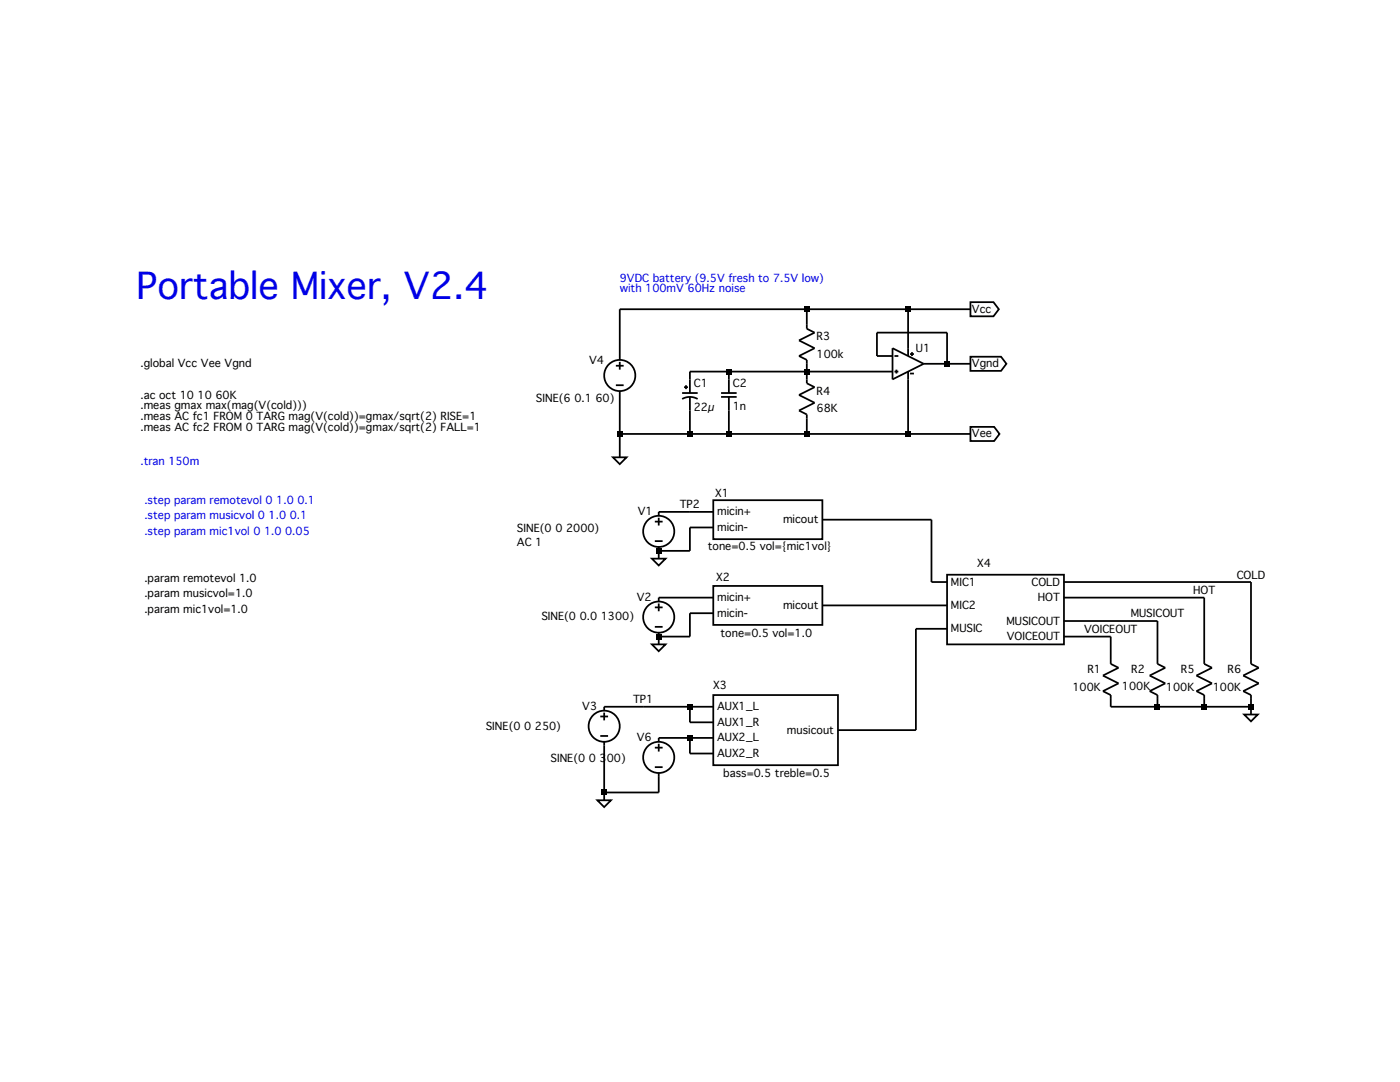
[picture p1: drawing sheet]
<svg xmlns="http://www.w3.org/2000/svg" width="279mm" height="216mm" viewBox="0 0 279 216" stroke-linecap="round" stroke-linejoin="round" font-family="sans-serif">
<g fill="none" stroke="#000" stroke-width=".35">
<path d="M122.9 73h1.6M122.9 76.9h1.6M123.7 72.2v1.6M123.7 78v13.3M136.1 78.4h3.1M136.1 79.6l.8-.3 .8-.1 .8 .1 .7 .3M136.5 77.3h.8M136.9 76.9v.7M137.7 79.2v7.4M143.9 78.4h3.1M143.9 79.2h3.1M145.5 74.1v4.3"/>
<path d="M145.5 79.2v7.4M161 61.7v3.9l1.6 .8-3.1 1.5 3.1 1.6-3.1 1.5 1.5 .8v4.7l1.6 .8-3.1 1.5 3.1 1.6-3.1 1.5 1.5 .8v3.9M178.1 69.5l6.2 3.1-6.2 3.1zM178.1 71h-3.1v-4.6h14v6.2M178.1 74.1h-40.4v4.3M178.5 71h.8M178.5 74.1h.8M178.9 73.8v.7M181.2 61.7v9.3M181.2 74.1v12.5M181.6 70.6h.8M181.6 74.5h.8"/>
<path d="M182 70.3v.7M184.3 72.6h9.4M193.7 71.2h6.1l1 1.4-1 1.4h-6.1zM193.7 60.3h4.6l1 1.4-1 1.4h-4.6zM193.7 61.7h-70v10.1M122.3 91.3h2.7l-1.3 1.3zM123.7 86.6h70M142.3 99.8h21.8v7.8h-21.8zM193.7 85.2h4.7l1.1 1.4-1.1 1.4h-4.7zM130.1 111.5h2.7l-1.3 1.3zM130.7 104.1h1.5M130.7 108h1.5"/>
<path d="M131.5 103.3v1.6M131.5 109.1v2.4M142.3 116.9h21.8v7.8h-21.8zM142.3 102.1h-10.8v.8M142.3 119.2h-10.8v.8M142.3 105.3h-4.6v4.6h-6.2M164.1 103.7h21.8v12.4h3.1M189 114.7h23.3v13.9h-23.3zM212.3 119.2h28v13.3l1.6 .7-3.1 1.6 3.1 1.6-3.1 1.5 1.5 .8v2.3M212.3 116.1h37.4v16.4l1.5 .7-3.1 1.6 3.1 1.6-3.1 1.5 1.6 .8v3.9M130.1 128.6h2.7l-1.3 1.3zM130.7 121.2h1.5"/>
<path d="M130.7 125.1h1.5M131.5 120.4v1.6M131.5 126.2v2.4M142.3 138.7h24.9v14h-24.9zM142.3 122.4h-4.6v4.6h-6.2M164.1 120.8h24.9M189 125.5h-6.2v20.2h-15.6M212.3 127h9.4v5.5l1.5 .7-3.1 1.6 3.1 1.6-3.1 1.5 1.6 .8v2.3h28M212.3 123.9h18.7v8.6l1.6 .7-3.2 1.6 3.2 1.6-3.2 1.5 1.6 .8v2.3M119.2 159.7h2.7l-1.3 1.3zM119.8 143h1.6M119.8 146.9h1.6"/>
<path d="M120.6 142.2v1.5M120.6 148v11.7M130.7 149.2h1.5M130.7 153.1h1.5M131.5 148.4v1.6M131.5 154.2v3.9h-10.9M137.7 141v3.1h4.6M137.7 147.2v3.2h4.6M142.3 147.2h-10.8v.8M142.3 141h-21.7v.8M248.3 142.6h2.7l-1.3 1.3z"/>
<circle cx="123.7" cy="74.9" r="3.1"/>
<circle cx="131.5" cy="106" r="3.1"/>
<circle cx="131.5" cy="123.1" r="3.1"/>
<circle cx="120.6" cy="144.9" r="3.1"/>
<circle cx="131.5" cy="151.1" r="3.1"/>
</g>
<g fill="#000">
<path d="M144.9 73.6h1.1v1.1h-1.1zM160.5 61.2h1v1h-1zM160.5 73.6h1v1.1h-1zM180.7 61.2h1.1v1h-1.1zM188.5 72.1h1v1h-1zM123.2 86.1h1v1h-1zM137.2 86.1h1v1h-1zM144.9 86.1h1.1v1h-1.1zM160.5 86.1h1v1h-1zM180.7 86.1h1.1v1h-1.1zM130.9 109.4h1.1v1h-1.1zM130.9 126.5h1.1v1.1h-1.1z"/>
<path d="M120 157.6h1.1v1.1h-1.1zM137.2 140.5h1v1.1h-1zM137.2 146.7h1v1.1h-1zM230.5 140.5h1v1.1h-1zM239.8 140.5h1.1v1.1h-1.1zM249.1 140.5h1.1v1.1h-1.1z"/>
</g>
<text font-size="7.1" fill="#0000e6" x="27.3" y="59.7">Portable Mixer, V2.4</text>
<g font-size="2.1" fill="#0000e6">
<text x="123.7" y="56.2">9VDC battery (9.5V fresh to 7.5V low)</text>
<text x="123.7" y="58.3">with 100mV 60Hz noise</text>
<text x="28" y="92.7">.tran 150m</text>
<text x="28.8" y="100.5">.step param remotevol 0 1.0 0.1</text>
<text x="28.8" y="103.6">.step param musicvol 0 1.0 0.1</text>
<text x="28.8" y="106.7">.step param mic1vol 0 1.0 0.05</text>
</g>
<g font-size="2.1">
<text x="194" y="62.4">Vcc</text>
<text x="163" y="67.9">R3</text>
<text x="163" y="71.4">100k</text>
<text x="182.8" y="70.2">U1</text>
<text x="28" y="73.3">.global Vcc Vee Vgnd</text>
<text x="117.6" y="72.6">V4</text>
<text x="138.5" y="77.2">C1</text>
<text x="146.2" y="77.2">C2</text>
<text x="194" y="73.3">Vgnd</text>
<text x="28" y="79.5">.ac oct 10 10 60K</text>
<text x="28" y="81.7">.meas gmax max(mag(V(cold)))</text>
<text x="28" y="83.8">.meas AC fc1 FROM 0 TARG mag(V(cold))=gmax/sqrt(2) RISE=1</text>
<text x="107" y="80.2">SINE(6 0.1 60)</text>
<text x="138.5" y="81.9">22µ</text>
<text x="146.2" y="81.9">1n</text>
<text x="163" y="78.7">R4</text>
<text x="163" y="82.2">68K</text>
<text x="28" y="85.9">.meas AC fc2 FROM 0 TARG mag(V(cold))=gmax/sqrt(2) FALL=1</text>
<text x="194" y="87.3">Vee</text>
<text x="135.7" y="101.4">TP2</text>
<text x="142.7" y="99.1">X1</text>
<text x="103.2" y="106.2">SINE(0 0 2000)</text>
<text x="127.3" y="102.7">V1</text>
<text x="143.1" y="102.8">micin+</text>
<text x="143.1" y="106">micin-</text>
<text x="156.3" y="104.4">micout</text>
<text x="103.2" y="109">AC 1</text>
<text x="141.3" y="109.8">tone=0.5 vol={mic1vol}</text>
<text x="195" y="113.1">X4</text>
<text x="28.8" y="119.2">.param musicvol=1.0</text>
<text x="28.8" y="116.1">.param remotevol 1.0</text>
<text x="127.1" y="119.9">V2</text>
<text x="142.9" y="116">X2</text>
<text x="143.1" y="120">micin+</text>
<text x="189.8" y="116.8">MIC1</text>
<text x="205.8" y="116.8">COLD</text>
<text x="207.1" y="120">HOT</text>
<text x="238.1" y="118.5">HOT</text>
<text x="246.8" y="115.4">COLD</text>
<text x="28.8" y="122.3">.param mic1vol=1.0</text>
<text x="108" y="123.7">SINE(0 0.0 1300)</text>
<text x="143.1" y="123.1">micin-</text>
<text x="156.3" y="121.5">micout</text>
<text x="189.8" y="121.5">MIC2</text>
<text x="200.9" y="124.6">MUSICOUT</text>
<text x="225.7" y="123.2">MUSICOUT</text>
<text x="143.8" y="127.2">tone=0.5 vol=1.0</text>
<text x="189.8" y="126.2">MUSIC</text>
<text x="200.9" y="127.7">VOICEOUT</text>
<text x="216.4" y="126.3">VOICEOUT</text>
<text x="142.3" y="137.4">X3</text>
<text x="214" y="137.8">100K</text>
<text x="217" y="134.3">R1</text>
<text x="223.9" y="137.7">100K</text>
<text x="225.7" y="134.3">R2</text>
<text x="232.7" y="137.8">100K</text>
<text x="235.7" y="134.3">R5</text>
<text x="242" y="137.8">100K</text>
<text x="245" y="134.3">R6</text>
<text x="116.2" y="141.6">V3</text>
<text x="126.3" y="140.3">TP1</text>
<text x="143.1" y="141.7">AUX1_L</text>
<text x="97" y="145.6">SINE(0 0 250)</text>
<text x="127.1" y="147.9">V6</text>
<text x="143.1" y="144.8">AUX1_R</text>
<text x="143.1" y="147.9">AUX2_L</text>
<text x="157" y="146.4">musicout</text>
<text x="109.9" y="152">SINE(0 0 300)</text>
<text x="143.1" y="151.1">AUX2_R</text>
<text x="144.4" y="155.1">bass=0.5 treble=0.5</text>
</g>
</svg>
